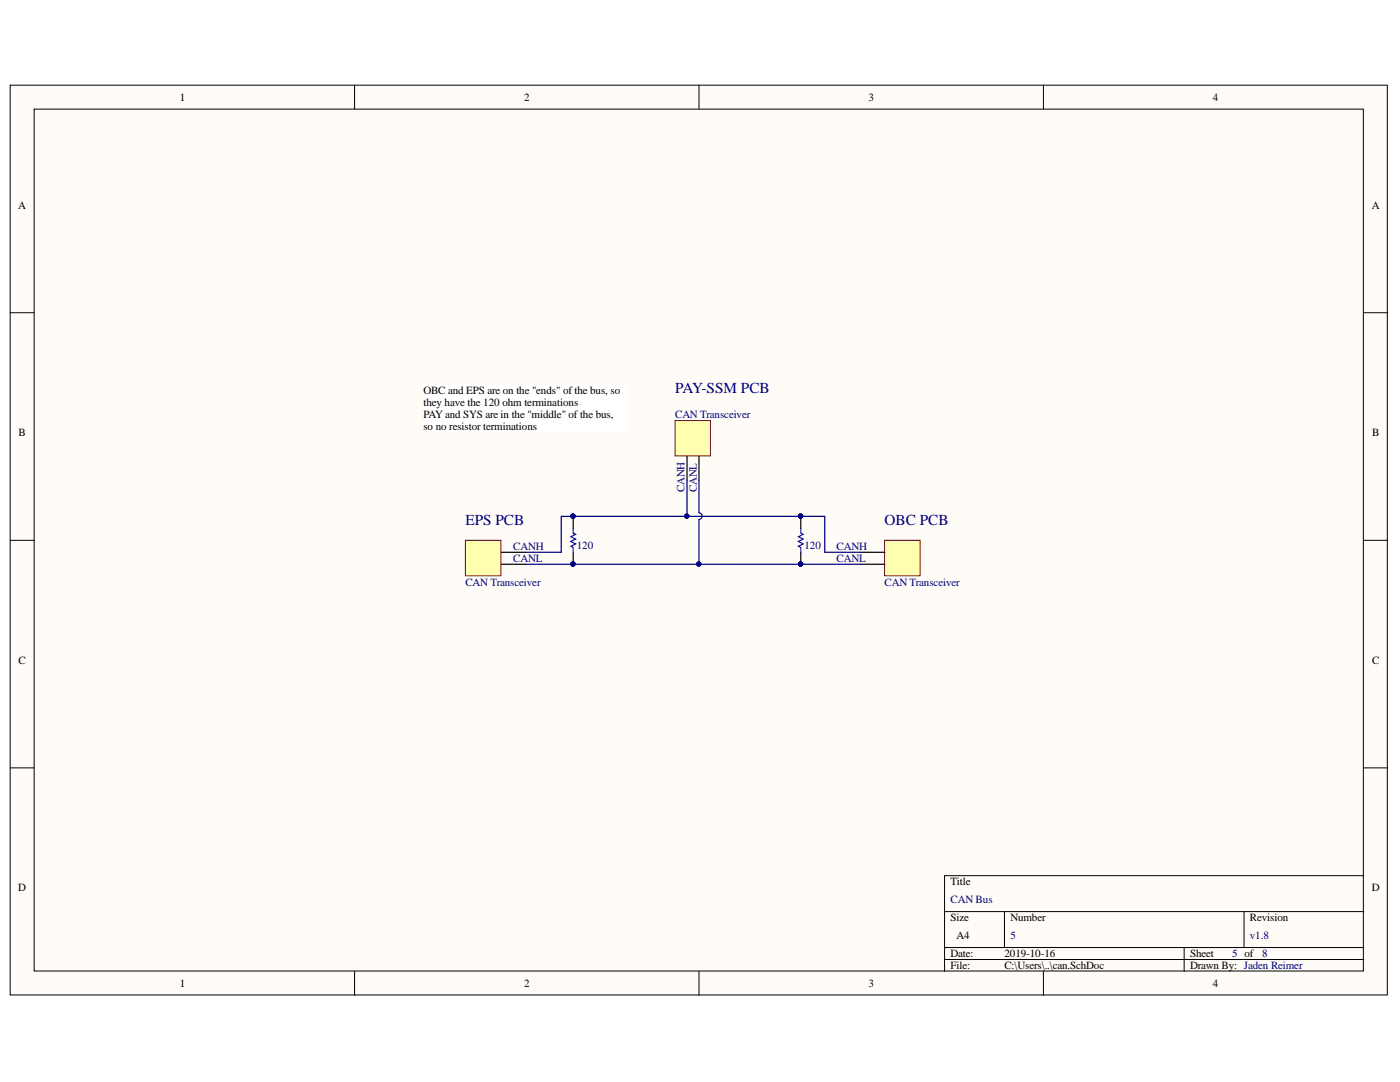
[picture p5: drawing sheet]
<svg xmlns="http://www.w3.org/2000/svg" width="279mm" height="216mm" viewBox="0 0 279 216" stroke-linecap="round" stroke-linejoin="round" font-family="sans-serif">
<g fill="#fffcf8" stroke="#000" stroke-width=".2">
<path d="M2 17h274.9v181.5h-274.9z"/>
<path d="M6.8 21.8h265.3v172h-265.3z"/>
</g>
<g fill="none" stroke="#000" stroke-width=".2">
<path d="M70.8 17v4.8M139.5 17v4.8M208.2 17v4.8M2 62.4h4.8M272.2 62.4h4.8M2 107.8h4.8M272.2 107.8h4.8M2 153.2h4.8M272.2 153.2h4.8M272.2 174.7h-83.7v19.1M70.8 193.8v4.8M139.5 193.8v4.8"/>
<path d="M188.5 181.9h83.7M188.5 189.1h83.7M188.5 191.5h83.7M200.5 181.9v7.2M208.2 193.8v4.8M236.3 189.1v4.7M248.3 181.9v7.2"/>
</g>
<path d="M176.6 107.8h7v7.1h-7z" fill="#ffffb0" stroke="#800000" stroke-width=".2"/>
<path d="M171.8 110.2h4.8M171.8 112.6h4.8" fill="none" stroke="#000" stroke-width=".24"/>
<path d="M159.8 105.4v1l.5 .2-1 .5 1 .5-1 .5 1 .4-1 .5 .5 .2v1" fill="none" stroke="#00f" stroke-width=".24"/>
<path d="M134.7 83.9h7.1v7.1h-7.1z" fill="#ffffb0" stroke="#800000" stroke-width=".2"/>
<path d="M137.1 91.1v4.8M139.5 91.1v4.8" fill="none" stroke="#000" stroke-width=".24"/>
<path d="M92.9 107.8h7.1v7.1h-7.1z" fill="#ffffb0" stroke="#800000" stroke-width=".2"/>
<path d="M100.1 112.6h4.7M100.1 110.2h4.7" fill="none" stroke="#000" stroke-width=".24"/>
<path d="M114.4 105.4v1l.5 .2-1 .5 1 .5-1 .5 1 .4-1 .5 .5 .2v1" fill="none" stroke="#00f" stroke-width=".24"/>
<path d="M84.5 76.7h40.6v9.5h-40.6z" fill="#fff" stroke="#fff" stroke-width=".2"/>
<path d="M137.1 95.9v7.1M139.5 95.9v6.4a.67 .67 0 0 1 .6 .7 .67 .67 0 0 1-.6 .7M104.8 112.6h67M104.8 110.2h7.2v-7.2h52.6v7.2h7.2M139.5 103.7v8.9" fill="none" stroke="#000080" stroke-width=".24"/>
<g fill="#000080" stroke="#000080" stroke-width=".2">
<circle cx="139.4" cy="112.5" r=".43"/>
<circle cx="137.1" cy="103" r=".43"/>
</g>
<g font-size="3.5" fill="#000080">
<text x="113.6" y="112.2">PIR?02</text>
<text x="159.1" y="112.2">PIR?01</text>
</g>
<g font-size="3.2" fill="#000080">
<text x="113.6" y="104.9">PIR?01</text>
<text x="159.1" y="104.9">PIR?02</text>
</g>
<g font-size="3" fill="#000080">
<text x="134.7" y="78.5">PAY-SSM PCB</text>
<text x="92.9" y="104.8">EPS PCB</text>
<text x="176.5" y="104.8">OBC PCB</text>
</g>
<g font-size="2.2">
<text x="35.9" y="20.1">1</text>
<text x="104.6" y="20.1">2</text>
<text x="173.3" y="20.1">3</text>
<text x="242.1" y="20.1">4</text>
<text x="3.6" y="41.6">A</text>
<text x="273.8" y="41.6">A</text>
<text x="84.5" y="78.6">OBC and EPS are on the &quot;ends&quot; ofthe bus, so</text>
<text x="84.5" y="81.1">they have the 120 ohm terminations</text>
<text x="84.5" y="83.5">PAYand SYS are in the &quot;middle&quot; ofthe bus,</text>
<text x="3.7" y="87">B</text>
<text x="84.5" y="85.8">so no resistor terminations</text>
<text x="273.9" y="87">B</text>
<text x="3.7" y="132.4">C</text>
<text x="273.9" y="132.4">C</text>
<text x="3.6" y="177.8">D</text>
<text x="189.7" y="176.6">Title</text>
<text x="273.8" y="177.8">D</text>
<text x="189.7" y="183.8">Size</text>
<text x="201.6" y="183.8">Number</text>
<text x="249.4" y="183.8">Revision</text>
<text x="189.7" y="191">Date:</text>
<text x="190.9" y="187.4">A4</text>
<text x="200.5" y="191">2019-10-16</text>
<text x="237.5" y="191">Sheet</text>
<text x="35.9" y="196.9">1</text>
<text x="104.6" y="196.9">2</text>
<text x="173.3" y="196.9">3</text>
<text x="189.7" y="193.4">File:</text>
<text x="200.5" y="193.4">C:\Users\..\can.SchDoc</text>
<text x="237.5" y="193.4">Drawn By: Jaden Reimer</text>
<text x="242.1" y="196.9">4</text>
</g>
<g font-size="2.2" fill="#000080">
<text x="134.7" y="83.5">CAN Transceiver</text>
<text x="136.6" y="98.3" transform="rotate(-90 136.6 98.3)">CANH</text>
<text x="139.1" y="98.3" transform="rotate(-90 139.1 98.3)">CANL</text>
<text x="102.4" y="109.8">CANH</text>
<text x="102.4" y="112.1">CANL</text>
<text x="115.1" y="109.5">120</text>
<text x="160.5" y="109.5">120</text>
<text x="167" y="109.8">CANH</text>
<text x="167" y="112.1">CANL</text>
<text x="92.9" y="116.9">CAN Transceiver</text>
<text x="176.5" y="116.9">CAN Transceiver</text>
<text x="189.7" y="180.2">CAN Bus</text>
<text x="201.6" y="187.4">5</text>
<text x="245.9" y="191">5 of</text>
<text x="249.4" y="187.4">v1.8</text>
<text x="251.9" y="191">8</text>
</g>
</svg>
